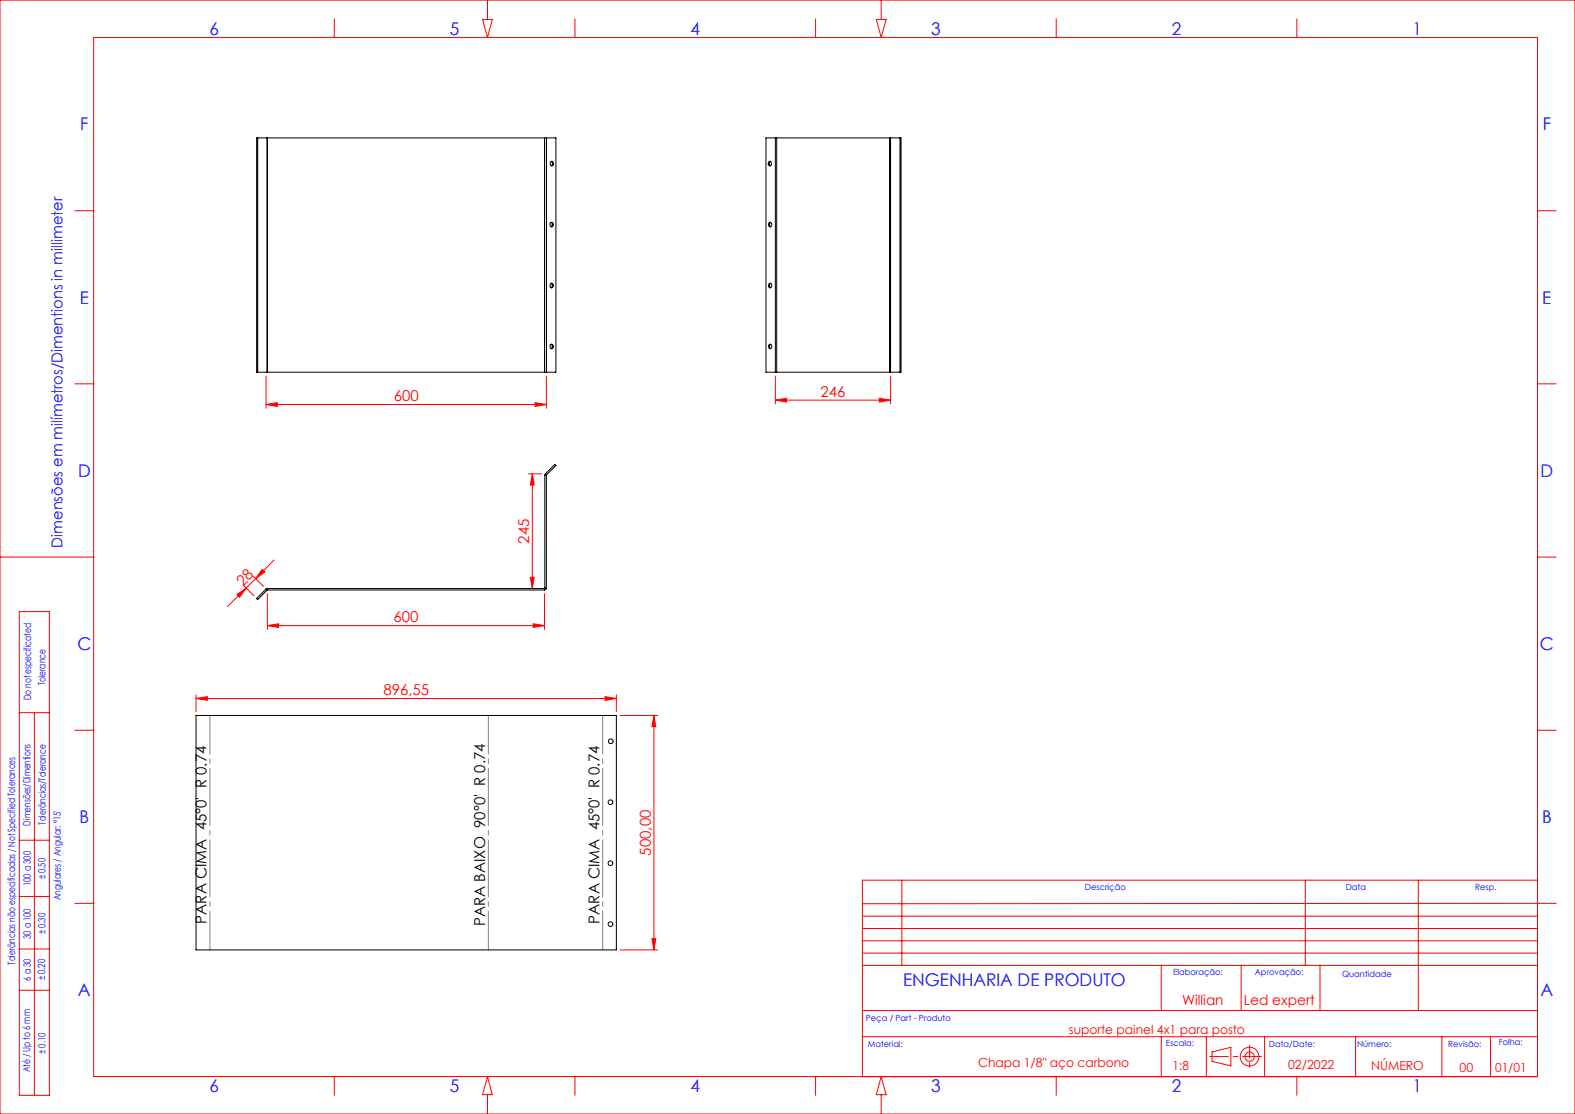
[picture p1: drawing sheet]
<svg xmlns="http://www.w3.org/2000/svg" width="420mm" height="297mm" viewBox="0 0 420 297" stroke-linecap="round" stroke-linejoin="round" font-family="sans-serif">
<g fill="none" stroke="#f00" stroke-width=".27">
<path d="M0 0h420v297h-420zM25 10h385v277h-385zM89.1 5v5M128.7 5.2h2.6l-1.3 4.8zM130 0v5.2M153.3 5v5M217.5 5v5M233.7 5.2h2.6l-1.3 4.8zM235 0v5.2M281.7 5v5M345.8 5v5M20 56.2h5"/>
<path d="M410 56.2h5M20 102.3h5M70.9 107.8l3-.5v1.1zM70.9 100.3v8.6M70.9 107.8h74.8M142.7 107.3l3 .5-3 .6zM145.7 100.3v8.6M206.8 106.7l3-.5v1zM206.8 100.3v7.4M206.8 106.7h30.7M234.5 106.2l3 .5-3 .5zM237.5 100.3v7.4"/>
<path d="M410 102.3h5M140.9 126.3h3.5M142 126.3l.5 3h-1.1zM142 126.3v30.6M0 148.5h25M63.2 158.5l2.5-1.7-1.8 2.4zM64.9 156.1l2.8 2.8M65.7 156.8l-5 4.9M67.5 153.6l2.7 2.7M68.2 154.3l-2.5 2.5M69.9 151.8l.7 .7-2.4 1.8zM71.3 158.3v9.5"/>
<path d="M73.1 149.3l-4.9 5M141.4 153.9h1.1l-.5 3zM145.2 158.3v9.5M410 148.5h5M5.2 163.1h8v128.9h-8zM71.3 166.8l3-.5v1zM71.3 166.8h73.9M142.2 166.3l3 .5-3 .5zM5.2 190h8M9.2 190v102M20 194.7h5M52.3 186.2l3-.5v1z"/>
<path d="M52.3 185.2v4.6M52.3 186.2h112.1M161.4 185.7l3 .5-3 .5zM164.4 185.2v4.6M165.3 190.7h10.1M174.4 190.7l.5 3h-1.1zM174.4 190.7v62.6M410 194.7h5M5.2 239h8M5.2 224h8M240.5 234.7v22.7M348.1 234.7v22.7"/>
<path d="M378.2 234.7v34.7M410 234.7h-180v52.3M5.2 253h8M20 240.8h5M165.3 253.3h10.1M173.8 250.3h1.1l-.5 3zM230 254.1h180M230 250.8h180M230 247.5h180M230 257.4h180M230 244.3h180M309.7 257.4v12"/>
<path d="M331 257.4v12M352 257.4v12M415 240.8l-185 .1M5.2 264h8M230 269.4h180M230 276.4h180M309.7 276.4v10.6M321.7 276.4v10.6M337.2 276.4v10.6M361.5 276.4v10.6M384.5 276.4v10.6M397.5 276.4v10.6"/>
<path d="M89.1 287v5M130 287l1.3 4.8h-2.6zM130 291.8v5.2M153.3 287v5M217.5 287v5M235 287l1.3 4.8h-2.6zM235 291.8v5.2M281.7 287v5M323.2 280.5l5-1.3v5l-5-1.2zM345.8 287v5"/>
<circle cx="333.2" cy="281.7" r="2.5"/>
<circle cx="333.2" cy="281.7" r="1.26"/>
</g>
<path d="M322.6 281.7h13.8" fill="none" stroke="#f00" stroke-width=".27" stroke-dasharray="6.3 1.3 1.3 1.3" stroke-dashoffset="1.4"/>
<path d="M333.2 278.7v6" fill="none" stroke="#f00" stroke-width=".27" stroke-dasharray="6.3 1.3 1.3 1.3" stroke-dashoffset="3"/>
<path d="M56 190.7v62.5M130.2 253.2v-62.5M160.7 253.2v-62.5" fill="none" stroke="#808080" stroke-width=".27" stroke-dasharray="15.2 1.3 1.3 1.3" stroke-dashoffset="4.9"/>
<g fill="#f00">
<path d="M142.2 166.3l3 .5-3 .5zM71.3 166.8l3-.5v1z"/>
<path d="M52.3 186.2l3-.5v1zM161.4 185.7l3 .5-3 .5z"/>
<path d="M70.9 107.8l3-.5v1.1zM142.7 107.3l3 .5-3 .6z"/>
<path d="M69.9 151.8l.7 .7-2.4 1.8zM63.2 158.5l2.5-1.7-1.8 2.4z"/>
<path d="M173.8 250.3h1.1l-.5 3zM174.4 190.7l.5 3h-1.1z"/>
<path d="M142 126.3l.5 3h-1.1zM141.4 153.9h1.1l-.5 3z"/>
<path d="M206.8 106.7l3-.5v1zM234.5 106.2l3 .5-3 .5z"/>
</g>
<g fill="none" stroke="#000" stroke-width=".27">
<path d="M68.7 36.8v62.4M71.2 36.8h.1M71.2 36.8h-2.8v62.4h2.8M71.2 36.8v62.4M71.3 36.8h73.9M71.3 36.8v62.4M145.2 36.8h.5M145.2 36.8v62.4M145.7 36.8h2.5v62.4h-2.5M145.7 36.8v62.4M206.8 36.8h.3M206.8 36.8h-2.5v62.4h2.5"/>
<path d="M206.8 36.8v62.4M207.1 36.8h30.1M207.1 36.8v62.4M237.2 36.8h.1M237.2 36.8v62.4M237.3 36.8h.2M237.3 36.8v62.4M237.5 36.8h2.8v62.4h-2.8M237.5 36.8v62.4M240 36.8v62.4M146.8 59.5a.56 .56 0 0 1 .8 .3 .56 .56 0 0 1-.5 .7 .69 .69 0 0 1-.3-1zM146.9 43.1a.54 .54 0 0 1 .7 .5 .54 .54 0 0 1-.7 .5l-.2-.4z"/>
<path d="M147 59.3a.78 .78 0 0 1 0 1.2M147 43a.74 .74 0 0 1 0 1.2M205.1 59.4a.51 .51 0 0 1 .7 .5 .51 .51 0 0 1-.7 .4l-.2-.3zM205.1 43.1a.54 .54 0 0 1 .6 .6 .54 .54 0 0 1-.7 .4l-.1-.5zM205.5 43a.69 .69 0 0 0 0 1.2M205.5 59.3a.78 .78 0 0 0 0 1.2M146.9 75.6a.54 .54 0 0 1 .7 .5 .54 .54 0 0 1-.7 .5l-.2-.2zM147 75.5a.78 .78 0 0 1 0 1.2M205.1 75.7a.52 .52 0 0 1 .7 .4 .52 .52 0 0 1-.7 .5l-.2-.3zM205.5 75.5a.78 .78 0 0 0 0 1.2M71.2 99.2h.1M71.3 99.2h73.9"/>
<path d="M145.2 99.2h.5M145.7 99.2h.1M146.8 92a.56 .56 0 0 1 .8 .3 .56 .56 0 0 1-.5 .7 .66 .66 0 0 1-.3-1zM147 91.8a.74 .74 0 0 1 0 1.2M205.1 91.9a.5 .5 0 0 1 .7 .5 .5 .5 0 0 1-.7 .4l-.2-.3zM205.5 91.8a.74 .74 0 0 0 0 1.2M206.8 99.2h.3M207.1 99.2h30.1M237.2 99.2h.1M237.3 99.2h.2M145.3 126.7v30.1M145.3 126.7h.4"/>
<path d="M145.5 126.3l-.2 .4M145.5 126.3l2.5-2.5 .2 .3-2.5 2.5M145.5 126.3l.2 .3M145.7 126.7v30.1M145.7 126.6v.1M70.9 157.1l.3 .2M70.9 157.1l-2.5 2.5 .3 .2 2.5-2.5M71.3 156.9l-.4 .2M71.3 157.3h-.1M71.3 156.9v.4M71.3 157.3h73.9M71.3 156.9h73.9"/>
<path d="M145.2 156.9v.4M145.3 156.8l-.1 .1M145.3 156.8h.4M145.7 156.8l-.2 .4-.3 .1M52.3 190.7h112.1v62.6h-112.1z"/>
<circle cx="162.9" cy="197.6" r=".62"/>
<circle cx="162.8" cy="213.9" r=".63"/>
<circle cx="162.8" cy="230.1" r=".63"/>
<circle cx="162.8" cy="246.4" r=".63"/>
</g>
<g font-size="4.7" fill="#00f">
<text x="55.8" y="9.2">6</text>
<text x="120" y="9.2">5</text>
<text x="184.1" y="9.2">4</text>
<text x="248.3" y="9.2">3</text>
<text x="312.5" y="9.2">2</text>
<text x="376.7" y="9.2">1</text>
<text x="21.4" y="34.8">F</text>
<text x="411.4" y="34.8">F</text>
<text x="21.3" y="81">E</text>
<text x="411.3" y="81">E</text>
<text x="20.8" y="127.1">D</text>
<text x="410.8" y="127.1">D</text>
<text x="20.6" y="173.3">C</text>
<text x="410.6" y="173.3">C</text>
<text x="21.2" y="219.5">B</text>
<text x="411.2" y="219.5">B</text>
<text x="240.8" y="262.8">ENGENHARIA DE PRODUTO</text>
<text x="20.8" y="265.6">A</text>
<text x="410.8" y="265.6">A</text>
<text x="55.8" y="291.2">6</text>
<text x="120" y="291.2">5</text>
<text x="184.1" y="291.2">4</text>
<text x="248.3" y="291.2">3</text>
<text x="312.5" y="291.2">2</text>
<text x="376.7" y="291.2">1</text>
</g>
<g font-size="4" fill="#f00">
<text x="105" y="107">600</text>
<text x="218.8" y="105.8">246</text>
<text x="141.1" y="144.9" transform="rotate(-90 141.1 144.9)">245</text>
<text x="64.7" y="156.4" transform="rotate(-45 64.7 156.4)">28</text>
<text x="104.9" y="165.9">600</text>
<text x="102.3" y="185.3">896,55</text>
<text x="173.5" y="228.1" transform="rotate(-90 173.5 228.1)">500,00</text>
</g>
<text font-size="4" fill="#00f" x="16.7" y="146" transform="rotate(-90 16.7 146)">Dimensões em milímetros/Dimentions in millimeter</text>
<g font-size="4">
<text x="55.1" y="246.2" transform="rotate(-90 55.1 246.2)">PARA CIMA 45°0' R 0.74</text>
<text x="129.3" y="246.9" transform="rotate(-90 129.3 246.9)">PARA BAIXO 90°0' R 0.74</text>
<text x="159.8" y="246.2" transform="rotate(-90 159.8 246.2)">PARA CIMA 45°0' R 0.74</text>
</g>
<g font-size="3.7" fill="#f00">
<text x="315.2" y="267.9">Willian</text>
<text x="331.7" y="267.9">Led expert</text>
</g>
<g font-size="3.3" fill="#f00">
<text x="285.1" y="275.6">suporte painel 4x1 para posto</text>
<text x="260.8" y="284.5">Chapa 1/8&quot; aço carbono</text>
<text x="312.7" y="285.3">1:8</text>
<text x="343.5" y="285">02/2022</text>
<text x="365.6" y="285.2">NÚMERO</text>
<text x="389.2" y="285.7">00</text>
<text x="398.7" y="285.7">01/01</text>
</g>
<g font-size="2.7" fill="#00f">
<text x="12.1" y="182.7" transform="rotate(-90 12.1 182.7)">Tolerance</text>
<text x="8.3" y="186.7" transform="rotate(-90 8.3 186.7)">Do not especificated</text>
<text x="8.1" y="220.1" transform="rotate(-90 8.1 220.1)">Dimensões/Dimentions</text>
<text x="12.2" y="219.9" transform="rotate(-90 12.2 219.9)">Tolerâncias/Tolerance</text>
<text x="8.2" y="236.2" transform="rotate(-90 8.2 236.2)">100 a 300</text>
<text x="12.1" y="234.4" transform="rotate(-90 12.1 234.4)">± 0.50</text>
<text x="16.2" y="240.1" transform="rotate(-90 16.2 240.1)">Angulares / Angular: °15'</text>
<text x="8.2" y="250.4" transform="rotate(-90 8.2 250.4)">30 a 100</text>
<text x="12.1" y="249.1" transform="rotate(-90 12.1 249.1)">± 0.30</text>
<text x="4" y="257.2" transform="rotate(-90 4 257.2)">Tolerâncias não especificadas / Not Specified Tolerances</text>
<text x="8.2" y="261.5" transform="rotate(-90 8.2 261.5)">6 a 30</text>
<text x="12.1" y="261.4" transform="rotate(-90 12.1 261.4)">± 0.20</text>
<text x="12.2" y="281" transform="rotate(-90 12.2 281)">± 0.10</text>
<text x="8" y="285.9" transform="rotate(-90 8 285.9)">Até / Up to 6 mm</text>
</g>
<g font-size="2.3" fill="#00f">
<text x="289.3" y="237.2">Descrição</text>
<text x="358.9" y="237.2">Data</text>
<text x="393.4" y="237.2">Resp.</text>
<text x="312.8" y="260">Elaboração:</text>
<text x="334.6" y="260">Aprovação:</text>
<text x="357.9" y="260.6">Quantidade</text>
<text x="230.9" y="272.2">Peça / Part - Produto</text>
<text x="231.4" y="279.2">Material:</text>
<text x="310.9" y="279">Escala:</text>
<text x="338.4" y="279.2">Data/Date:</text>
<text x="361.9" y="279.2">Número:</text>
<text x="386.2" y="279.1">Revisão:</text>
<text x="399.7" y="278.7">Folha:</text>
</g>
</svg>
